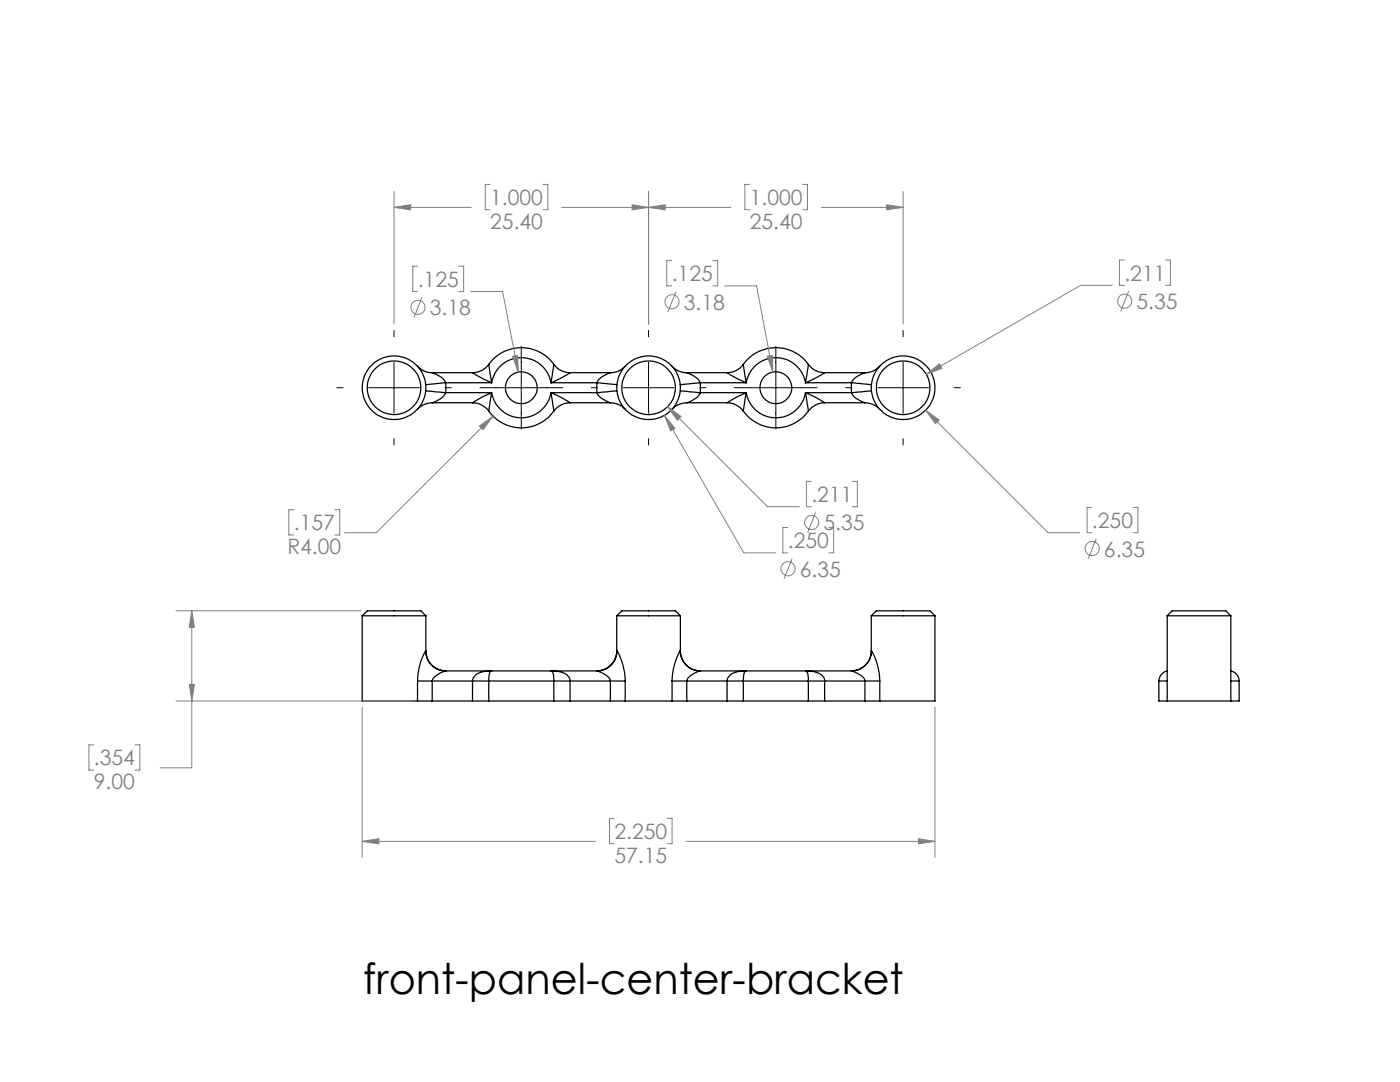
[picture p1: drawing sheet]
<svg xmlns="http://www.w3.org/2000/svg" width="279mm" height="216mm" viewBox="0 0 279 216" stroke-linecap="round" stroke-linejoin="round" font-family="sans-serif">
<g fill="none" stroke="#000" stroke-width=".25">
<path d="M83.3 73.1a3.8 3.8 0 0 0 3 1.3M84.9 78l4 .4M86.3 74.4a3.9 3.9 0 0 1 2.6 2M86.3 74.4h8M88.9 78.4a3.7 3.7 0 0 1-2.6 2M88.9 76.4l-4 .4M88.9 76.4v2M88.9 78.4h9.2M88.9 76.4h9.2M94.3 74.4l2.1 1.2 1.7 .8M97.5 72.7l.6 3.7M97.5 72.7a3.9 3.9 0 0 1-3.2 1.7"/>
<path d="M97.5 72.7a8 8 0 0 1 13 0M98.1 78.4l-.6 3.6M98.1 78.4a6 6 0 0 0 5.9 5 6 6 0 0 0 6-5M98.1 78.4l-1.7 .7-2.1 1.3M98.1 76.4a6 6 0 0 1 5.9-5 6 6 0 0 1 6 5M110 78.4l.5 3.6M110 78.4l1.7 .7 2.1 1.3M110 78.4h9.1M110 76.4h9.1M110.5 72.7l-.5 3.7M110.5 72.7a4 4 0 0 0 3.3 1.7M113.8 74.4l-2.1 1.2-1.7 .8"/>
<path d="M113.8 74.4h8M119.1 76.4l4 .4M119.1 78.4a4 4 0 0 0 2.7 2M119.1 76.4v2M121.8 74.4a4.5 4.5 0 0 0-2.7 2M123.1 78l-4 .4M124.8 73.1a3.8 3.8 0 0 1-3 1.3M134.1 73.1a3.8 3.8 0 0 0 3 1.3M135.7 78l4 .4M137.1 74.4a3.9 3.9 0 0 1 2.6 2M137.1 74.4h8M139.7 78.4a3.7 3.7 0 0 1-2.6 2"/>
<path d="M139.7 76.4l-4 .4M139.7 76.4v2M139.7 78.4h9.2M139.7 76.4h9.2M145.1 74.4l2.1 1.2 1.7 .8M148.3 72.7l.6 3.7M148.3 72.7a8 8 0 0 1 13 0M148.3 72.7a3.9 3.9 0 0 1-3.2 1.7M148.9 76.4a6 6 0 0 1 5.9-5 6 6 0 0 1 6 5M148.9 78.4l-.6 3.6M148.9 78.4a6 6 0 0 0 5.9 5 6 6 0 0 0 6-5M148.9 78.4l-1.7 .7-2.1 1.3"/>
<path d="M160.8 78.4l.5 3.6M160.8 78.4l1.7 .7 2.1 1.3M160.8 78.4h9.1M160.8 76.4h9.1M161.3 72.7l-.5 3.7M161.3 72.7a4 4 0 0 0 3.3 1.7M164.6 74.4l-2.1 1.2-1.7 .8M164.6 74.4h8M169.9 76.4l4 .4M169.9 78.4a4 4 0 0 0 2.7 2M169.9 76.4v2M172.6 74.4a4.5 4.5 0 0 0-2.7 2"/>
<path d="M173.9 78l-4 .4M175.6 73.1a3.8 3.8 0 0 1-3 1.3M86.3 80.4a4.1 4.1 0 0 0-3 1.3M86.3 80.4h8M94.3 80.4a4.1 4.1 0 0 1 3.2 1.6M97.5 82a8 8 0 0 0 13 0M113.8 80.4a4.3 4.3 0 0 0-3.3 1.6M113.8 80.4h8M121.8 80.4a4.1 4.1 0 0 1 3 1.3M137.1 80.4a4.1 4.1 0 0 0-3 1.3M137.1 80.4h8M145.1 80.4a4.1 4.1 0 0 1 3.2 1.6"/>
<path d="M148.3 82a8 8 0 0 0 13 0M164.6 80.4a4.3 4.3 0 0 0-3.3 1.6M164.6 80.4h8M172.6 80.4a4.1 4.1 0 0 1 3 1.3M72.3 122.9h12.7M72.3 122.9v17h11M72.3 122.9l1-1h10.7l1 1M83.3 135.9h3M83.3 139.9h3M83.3 135.9v4M84.9 129.9l-.1 .2a13 13 0 0 0-1.5 5.8M84.9 129.9a4 4 0 0 0 4 4"/>
<path d="M84.9 129.9h.1M85 129.9a4 4 0 0 0 4 4M85 122.9v7M86.3 135.9v4M86.3 135.9h8M86.3 139.9h8M88.9 133.9a4.6 4.6 0 0 0-2.6 1.7v.3M88.9 133.9h9.2M94.3 135.9h3.2M94.3 139.9h3.2M94.3 135.9v4M97.5 139.9h13"/>
<path d="M97.5 135.9h13M97.5 135.9v4M98.1 133.9a1.48 1.48 0 0 0-.6 1.5v.5M98.1 133.9h11.9M98.1 133.9a4 4 0 0 0-3.6 1.3l-.2 .7M110 133.9a1.78 1.78 0 0 1 .5 2M110 133.9a4.1 4.1 0 0 1 3.6 1.3l.2 .7M110 133.9h9.1M110.5 135.9h3.3M110.5 139.9h3.3M110.5 135.9v4M113.8 135.9v4"/>
<path d="M113.8 135.9h8M113.8 139.9h8M119.1 133.9a4.9 4.9 0 0 1 2.7 1.7v.3M121.8 135.9h3M121.8 139.9h3M121.8 135.9v4M123.1 129.9a4 4 0 0 1-4 4M123.1 122.9h12.7M123.1 122.9l1-1h10.7l1 1M123.1 129.9h.1M123.1 122.9v7M123.1 129.9a11.8 11.8 0 0 1 1.7 6"/>
<path d="M124.8 139.9h9.3M124.8 135.9v4M134.1 135.9h3M134.1 139.9h3M134.1 135.9v4M135.7 129.9l-.1 .2a13 13 0 0 0-1.5 5.8M135.7 129.9a4 4 0 0 0 4 4M135.7 129.9h.1M135.8 129.9a4 4 0 0 0 4 4M135.8 122.9v7M137.1 135.9v4M137.1 135.9h8"/>
<path d="M137.1 139.9h8M139.7 133.9a4.6 4.6 0 0 0-2.6 1.7v.3M139.7 133.9h9.2M145.1 135.9h3.2M145.1 139.9h3.2M145.1 135.9v4M148.3 135.9h13M148.3 139.9h13M148.3 135.9v4M148.9 133.9a1.48 1.48 0 0 0-.6 1.5v.5M148.9 133.9h11.9M148.9 133.9a4 4 0 0 0-3.6 1.3l-.2 .7"/>
<path d="M160.8 133.9a1.78 1.78 0 0 1 .5 2M160.8 133.9a4.1 4.1 0 0 1 3.6 1.3l.2 .7M160.8 133.9h9.1M161.3 135.9h3.3M161.3 139.9h3.3M161.3 135.9v4M164.6 135.9v4M164.6 135.9h8M164.6 139.9h8M169.9 133.9a4.9 4.9 0 0 1 2.7 1.7v.3M172.6 135.9h3M172.6 139.9h3"/>
<path d="M172.6 135.9v4M173.9 129.9a4 4 0 0 1-4 4M173.9 122.9h12.7M173.9 122.9l1-1h10.7l1 1M173.9 129.9h.1M173.9 122.9v7M173.9 129.9a11.8 11.8 0 0 1 1.7 6M175.6 135.9v4M186.6 122.9v17h-11M231.3 135.9v4h1.6M231.3 135.9h1.6M232.9 133.9a2.05 2.05 0 0 0-1.6 2"/>
<path d="M232.9 122.9l1-1h10.8l.9 1M232.9 122.9h12.7M232.9 139.9h12.7M232.9 122.9v17M245.6 133.9a2.05 2.05 0 0 1 1.7 2M245.6 135.9h1.7M245.6 122.9v17M247.3 135.9v4h-1.7"/>
<circle cx="78.7" cy="77.4" r="6.4"/>
<circle cx="78.7" cy="77.4" r="5.4"/>
<circle cx="104" cy="77.4" r="3.2"/>
<circle cx="129.5" cy="77.4" r="6.4"/>
<circle cx="129.5" cy="77.4" r="5.4"/>
<circle cx="154.8" cy="77.4" r="3.2"/>
<circle cx="180.3" cy="77.4" r="6.4"/>
<circle cx="180.3" cy="77.4" r="5.4"/>
</g>
<g fill="none" stroke="#808080" stroke-width=".2">
<path d="M78.6 38.2v26.5M97.8 36.8h-1v5h1M108.4 36.8h.9v5h-.9M129.4 38.2v26.5M149.6 36.8h-.9v5h.9M160.2 36.8h.9v5h-.9M180.2 38.2v26.5M78.6 41.4h15.5M78.6 41.4l3.4-.5v1zM83.4 53.1h-1v5.1h1M84.2 59.3l-1.6 4.1M91.5 53.1h1v5.1h-1"/>
<path d="M93.9 58.2h6.4l3.1 16.1M112.1 41.4h33.8M126.2 40.9l3.2 .5-3.2 .5zM129.4 41.4l3.4-.5v1zM134.1 52h-1v5h1M134.9 58.2l-1.6 4M142.2 52h1v5h-1M144.6 57h6.4l3.2 17.3M163.9 41.4h16.3M177 40.9l3.2 .5-3.2 .5zM222 56.9h-6.3l-30.8 17.8M224.4 51.9h-1v5h1"/>
<path d="M225.2 58.1l-1.5 4M232.6 51.9h1v5h-1M102.3 71.1l1-.2 .1 3.4zM153.1 71.1l1-.2 .1 3.4zM184.9 74.7l2.6-2.1 .5 .9zM95.7 85l2.7-2-2 2.7zM98.4 83l-23.3 23.3h-6.3M132.6 82.9l15.8 27.4h6.4M132.6 82.9l2.1 2.6-.9 .5zM133.2 81.1l20 20h6.3M133.2 81.1l2.7 2-.7 .8zM161.9 96.1h-1v5h1"/>
<path d="M170.1 96.1h1v5h-1M184.7 81.8l24.5 24.5h6.3M184.7 81.8l2.7 2-.7 .8zM58.6 101.7h-1v5.1h1M66.8 101.7h1v5.1h-1M157.2 105.3h-1v5h1M158.1 111.5l-1.6 4M162.8 102.2l-1.6 4.1M165.4 105.3h1v5h-1M217.9 101.2h-.9v5.1h.9M218.8 107.5l-1.6 4M226.1 101.2h1v5.1h-1"/>
<path d="M35.1 121.9h36.9M35.1 139.9h47M37.8 136.6h1l-.5 3.3zM38.3 121.9l.5 3.3h-1zM38.3 121.9v31.3h-6.4M18.7 148.6h-1v5.1h1M26.9 148.6h1v5.1h-1M72.3 141.1v30M186.6 141.1v30M72.3 167.9h46.6M72.3 167.9l3.3-.5v1zM122.6 163.3h-1v5h1"/>
<path d="M133.1 163.3h1v5h-1M136.9 167.9h49.7M183.3 167.4l3.3 .5-3.3 .5z"/>
<circle cx="83.4" cy="61.3" r="1.4"/>
<circle cx="134.1" cy="60.2" r="1.42"/>
<circle cx="224.5" cy="60.1" r="1.41"/>
<circle cx="157.3" cy="113.5" r="1.42"/>
<circle cx="162" cy="104.3" r="1.4"/>
<circle cx="218" cy="109.5" r="1.42"/>
</g>
<g fill="none" stroke="#000" stroke-width=".2">
<path d="M67.2 77.4h1.3M73.6 77.4h10.1M78.6 65.9v1.3M78.6 72.3v10.1M88.8 77.4h1.3M95.8 77.4h16.5M104 69.1v16.5M118 77.4h1.3M124.4 77.4h10.1M129.4 65.9v1.3M129.4 72.3v10.1M139.6 77.4h1.3"/>
<path d="M146.6 77.4h16.5M154.8 69.1v16.5M168.8 77.4h1.3M175.2 77.4h10.1M180.2 65.9v1.3M180.2 72.3v10.1M190.4 77.4h1.3M78.6 87.5v1.3M129.4 87.5v1.3M180.2 87.5v1.3"/>
</g>
<path d="M38.3 121.9l.5 3.3h-1zM37.8 136.6h1l-.5 3.3zM72.3 167.9l3.3-.5v1zM183.3 167.4l3.3 .5-3.3 .5zM78.6 41.4l3.4-.5v1zM126.2 40.9l3.2 .5-3.2 .5zM177 40.9l3.2 .5-3.2 .5zM129.4 41.4l3.4-.5v1zM184.7 81.8l2 2.8 .7-.8zM184.9 74.7l3.1-1.2-.5-.9zM132.6 82.9l1.2 3.1 .9-.5zM133.2 81.1l2 2.8 .7-.8zM102.3 71.1l1.1 3.2-.1-3.4zM153.1 71.1l1.1 3.2-.1-3.4zM95.7 85l.7 .7 2-2.7z" fill="#808080"/>
<text font-size="8.5" x="72.5" y="198.3">front-panel-center-bracket</text>
<g font-size="4.2" fill="#808080">
<text x="97.8" y="40.9">1.000</text>
<text x="149.6" y="40.9">1.000</text>
<text x="97.8" y="45.6">25.40</text>
<text x="149.6" y="45.6">25.40</text>
<text x="83.4" y="57.2">.125</text>
<text x="134.1" y="56.1">.125</text>
<text x="224.4" y="56">.211</text>
<text x="85.8" y="62.9">3.18</text>
<text x="136.5" y="61.8">3.18</text>
<text x="226.8" y="61.7">5.35</text>
<text x="161.9" y="100.2">.211</text>
<text x="58.6" y="105.8">.157</text>
<text x="164.3" y="105.8">5.35</text>
<text x="217.9" y="105.4">.250</text>
<text x="57.3" y="110.6">R4.00</text>
<text x="157.2" y="109.4">.250</text>
<text x="220.3" y="111">6.35</text>
<text x="159.6" y="115.1">6.35</text>
<text x="18.7" y="152.7">.354</text>
<text x="18.7" y="157.5">9.00</text>
<text x="122.6" y="167.4">2.250</text>
<text x="122.6" y="172.2">57.15</text>
</g>
</svg>
